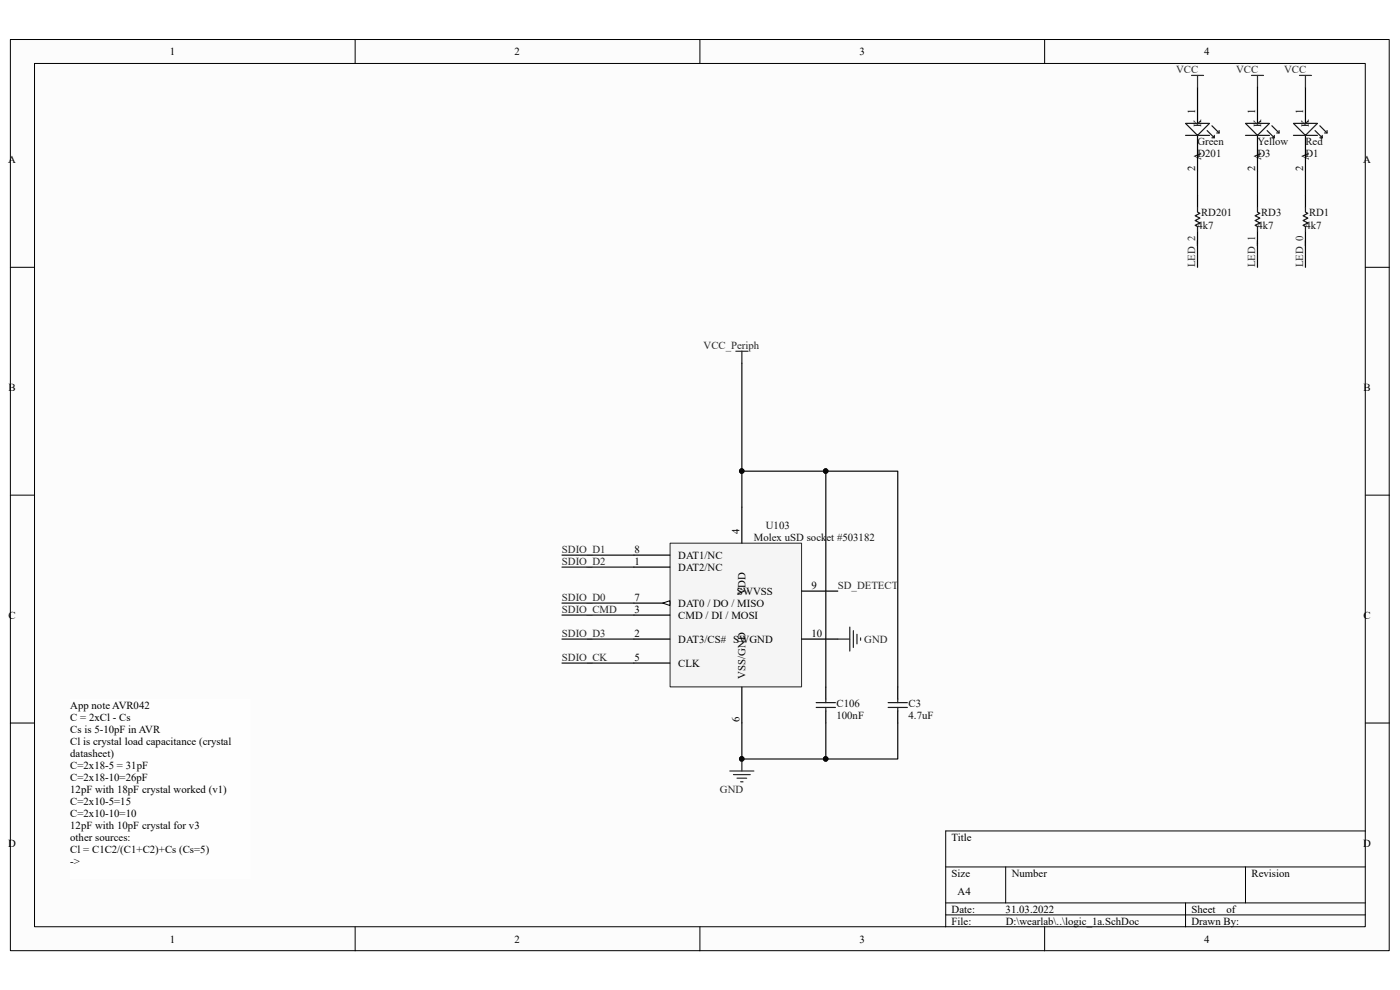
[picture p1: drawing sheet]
<svg xmlns="http://www.w3.org/2000/svg" width="297mm" height="210mm" viewBox="0 0 297 210" stroke-linecap="round" stroke-linejoin="round" font-family="sans-serif">
<path d="M2.2 8.4h292.5v193.3h-292.5z" fill="#fcfcfc"/>
<path d="M2.2 8.4h292.5v193.3h-292.5z" fill="none" stroke="#000" stroke-width=".21"/>
<path d="M7.4 13.5h282.2v183.1h-282.2z" fill="#fcfcfc"/>
<g fill="none" stroke="#000" stroke-width=".21">
<path d="M7.3 13.5h282.3v183.1h-282.3zM75.3 8.4v5.1M148.5 8.4v5.1M221.6 8.4v5.1M2.2 56.7h5.1M289.7 56.7h5.1M2.2 105h5.1M289.7 105h5.1M2.2 153.4h5.1M289.7 153.4h5.1M289.7 176.3h-89.1v20.3M75.3 196.6v5.1"/>
<path d="M148.5 196.6v5.1M200.6 183.9h89.1M200.6 191.5h89.1M200.6 194.1h89.1M213.4 183.9v7.6M221.6 196.6v5.1M251.5 191.5v5.1M264.2 183.9v7.6"/>
</g>
<path d="M265.5 16h2.5M266.8 16v2.5M156.1 74.5h2.6M157.4 74.5v2.6M154.8 163.6h5.1M155.6 164.3h3.6M156.4 165.1h2M157.1 165.8h.5M157.4 161v2.6" fill="none" stroke="#262626" stroke-width=".25"/>
<circle cx="157.4" cy="161" r=".48" fill="#0e0e0e" stroke="#0e0e0e" stroke-width=".21"/>
<path d="M266.8 18.5v7.7M277 18.5v7.7M266.8 28.7v7.7M277 28.7v7.7" fill="none" stroke="#000" stroke-width=".25"/>
<path d="M264.2 26.2h5.1l-2.5 2.5zM264.2 28.7h5.1M268.8 27.7l1.5 1.5v-.5M269.8 26.7l1.6 1.5M269.8 29.2h.5M271.4 27.7v.5h-.6M274.4 26.2h5.1l-2.5 2.5zM274.4 28.7h5.1M279 27.7l1.5 1.5v-.5M280 29.2h.5M280 26.7l1.5 1.5M281.5 27.7v.5h-.5" fill="none" stroke="#1c1c1c" stroke-width=".25"/>
<path d="M142.2 115.3h27.9v30.4h-27.9z" fill="#f5f5f5"/>
<path d="M142.2 115.2h27.9v30.5h-27.9z" fill="none" stroke="#262626" stroke-width=".21"/>
<path d="M134.5 127.9h7.6" fill="none" stroke="#000" stroke-width=".25"/>
<path d="M140.6 127.9l1.5-.5v1z" fill="#fcfcfc"/>
<path d="M140.6 127.9l1.5-.5v1z" fill="none" stroke="#000" stroke-width=".21"/>
<path d="M134.5 117.8h7.6M157.4 107.6v7.6M134.5 120.3h7.6M134.5 135.6h7.6M134.5 130.5h7.6M170.1 135.6h7.6M170.1 125.4h7.6M134.5 140.7h7.6M157.4 145.7v7.7M175.2 145.7v2.6M175.2 150.8v2.6" fill="none" stroke="#000" stroke-width=".25"/>
<path d="M173.2 150.1h4M173.2 149.1h4M175.2 148.3v.8M175.2 150.1v.7" fill="none" stroke="#1c1c1c" stroke-width=".25"/>
<path d="M15 148.3h38v38.1h-38z" fill="#fefefe"/>
<path d="M14.9 148.3h38.1v38.1h-38.1z" fill="none" stroke="#fefefe" stroke-width=".21"/>
<path d="M254.1 18.5v7.7M254.1 28.7v7.7M254.1 41.4v2.6M254.1 49.1v2.5M266.8 41.4v2.6M266.8 49.1v2.5M277 41.4v2.6M277 49.1v2.5M190.5 145.7v2.6M190.5 150.8v2.6" fill="none" stroke="#000" stroke-width=".25"/>
<g fill="none" stroke="#1c1c1c" stroke-width=".25">
<path d="M251.5 26.2h5.1l-2.5 2.5zM251.5 28.7h5.1M256.1 27.7l1.5 1.5v-.5M257.1 26.7l1.5 1.5M257.1 29.2h.5M258.6 27.7v.5h-.5M254.1 44v1l.5 .3-1.1 .5 1.1 .5-1.1 .5 1.1 .5-1.1 .5 .6 .3v1M266.8 44v1l.5 .3-1 .5 1 .5-1 .5 1 .5-1 .5 .5 .3v1M277 44v1l.5 .3-1.1 .5 1.1 .5-1.1 .5 1.1 .5-1.1 .5 .6 .3v1M188.4 150.1h4.1M188.4 149.1h4.1M190.5 148.3v.8"/>
<path d="M190.5 150.1v.7"/>
</g>
<path d="M252.8 16h2.5M254.1 16v2.5M275.7 16h2.5M277 16v2.5M177.7 135.6h2.6M180.3 133v5.1M181 133.8v3.6M181.8 134.6v2M182.6 135.3v.5" fill="none" stroke="#262626" stroke-width=".25"/>
<g fill="none" stroke="#0e0e0e" stroke-width=".25">
<path d="M254.1 36.4v5M266.8 36.4v5M277 36.4v5M254.1 51.6v5.1M266.8 51.6v5.1M277 51.6v5.1M157.4 77.1v22.9h17.8v45.7M157.4 100v7.6M175.2 100h15.3v45.7M119.2 117.8h15.3M119.2 130.5h15.3M119.2 127.9h15.3"/>
<path d="M119.2 120.3h15.3M119.2 135.6h15.3M119.2 140.7h15.3M157.4 153.4v7.6h17.8v-7.6M190.5 153.4v7.6h-15.3"/>
</g>
<g fill="#0e0e0e" stroke="#0e0e0e" stroke-width=".21">
<circle cx="175.2" cy="161" r=".48"/>
<circle cx="157.4" cy="161" r=".48"/>
<circle cx="175.2" cy="99.9" r=".48"/>
<circle cx="157.4" cy="99.9" r=".48"/>
</g>
<g font-size="2.3">
<text x="36" y="11.7">1</text>
<text x="109.2" y="11.7">2</text>
<text x="182.3" y="11.7">3</text>
<text x="255.4" y="11.7">4</text>
<text x="253.6" y="24.1" transform="rotate(-90 253.6 24.1)">1</text>
<text x="254.8" y="26.9" transform="rotate(-90 254.8 26.9)">K</text>
<text x="266.3" y="24.1" transform="rotate(-90 266.3 24.1)">1</text>
<text x="267.5" y="26.9" transform="rotate(-90 267.5 26.9)">K</text>
<text x="276.4" y="24.1" transform="rotate(-90 276.4 24.1)">1</text>
<text x="277.7" y="26.9" transform="rotate(-90 277.7 26.9)">K</text>
<text x="1.7" y="34.6">A</text>
<text x="254.8" y="34" transform="rotate(-90 254.8 34)">A</text>
<text x="267.5" y="34" transform="rotate(-90 267.5 34)">A</text>
<text x="277.7" y="34" transform="rotate(-90 277.7 34)">A</text>
<text x="289.2" y="34.6">A</text>
<text x="253.6" y="36.2" transform="rotate(-90 253.6 36.2)">2</text>
<text x="266.3" y="36.2" transform="rotate(-90 266.3 36.2)">2</text>
<text x="276.4" y="36.2" transform="rotate(-90 276.4 36.2)">2</text>
<text x="1.8" y="82.9">B</text>
<text x="289.3" y="82.9">B</text>
<text x="156.9" y="113.2" transform="rotate(-90 156.9 113.2)">4</text>
<text x="134.6" y="119.8">1</text>
<text x="134.6" y="117.3">8</text>
<text x="143.9" y="118.5">DAT1/NC</text>
<text x="143.9" y="121.1">DAT2/NC</text>
<text x="172.1" y="124.9">9</text>
<text x="1.8" y="131.3">C</text>
<text x="134.6" y="127.4">7</text>
<text x="134.6" y="130">3</text>
<text x="143.9" y="128.7">DAT0 / DO / MISO</text>
<text x="143.9" y="131.3">CMD / DI / MOSI</text>
<text x="156.3" y="126.2">SWVSS</text>
<text x="158.2" y="126.3" transform="rotate(-90 158.2 126.3)">VDD</text>
<text x="289.3" y="131.3">C</text>
<text x="134.6" y="135.1">2</text>
<text x="143.9" y="136.4">DAT3/CS# SWGND</text>
<text x="172.1" y="135.1">10</text>
<text x="134.6" y="140.2">5</text>
<text x="143.9" y="141.4">CLK</text>
<text x="158.2" y="144" transform="rotate(-90 158.2 144)">VSS/GND</text>
<text x="14.9" y="150.3">App note AVR042</text>
<text x="14.9" y="152.9">C = 2xCl - Cs</text>
<text x="14.9" y="155.4">Cs is 5-10pF in AVR</text>
<text x="156.9" y="153.2" transform="rotate(-90 156.9 153.2)">6</text>
<text x="14.9" y="158">Cl is crystal load capacitance (crystal</text>
<text x="14.9" y="160.5">datasheet)</text>
<text x="14.9" y="163.1">C=2x18-5 = 31pF</text>
<text x="14.9" y="165.6">C=2x18-10=26pF</text>
<text x="14.9" y="168.1">12pF with 18pF crystal worked (v1)</text>
<text x="14.9" y="170.7">C=2x10-5=15</text>
<text x="14.9" y="173.2">C=2x10-10=10</text>
<text x="1.7" y="179.6">D</text>
<text x="14.9" y="175.8">12pF with 10pF crystal for v3</text>
<text x="14.9" y="178.3">other sources:</text>
<text x="201.9" y="178.3">Title</text>
<text x="289.2" y="179.6">D</text>
<text x="14.9" y="180.8">Cl = C1C2/(C1+C2)+Cs (Cs=5)</text>
<text x="14.9" y="183.4">-&gt;</text>
<text x="201.9" y="186">Size</text>
<text x="214.6" y="186">Number</text>
<text x="265.5" y="186">Revision</text>
<text x="203.2" y="189.8">A4</text>
<text x="201.9" y="193.6">Date:</text>
<text x="201.9" y="196.1">File:</text>
<text x="213.3" y="193.6">31.03.2022</text>
<text x="213.4" y="196.1">D:\wearlab\..\logic_1a.SchDoc</text>
<text x="252.8" y="196.1">Drawn By:</text>
<text x="252.8" y="193.6">Sheet</text>
<text x="260.2" y="193.6">of</text>
<text x="36" y="199.9">1</text>
<text x="109.2" y="199.9">2</text>
<text x="182.3" y="199.9">3</text>
<text x="255.4" y="199.9">4</text>
</g>
<g font-size="2.3" fill="#262626">
<text x="249.5" y="15.5">VCC</text>
<text x="262.3" y="15.5">VCC</text>
<text x="272.4" y="15.5">VCC</text>
<text x="253.6" y="56.7" transform="rotate(-90 253.6 56.7)">LED_2</text>
<text x="266.3" y="56.7" transform="rotate(-90 266.3 56.7)">LED_1</text>
<text x="276.4" y="56.7" transform="rotate(-90 276.4 56.7)">LED_0</text>
<text x="149.3" y="74">VCC_Periph</text>
<text x="119.2" y="117.3">SDIO_D1</text>
<text x="119.2" y="119.8">SDIO_D2</text>
<text x="177.8" y="124.9">SD_DETECT</text>
<text x="119.2" y="127.4">SDIO_D0</text>
<text x="119.2" y="130">SDIO_CMD</text>
<text x="119.2" y="135.1">SDIO_D3</text>
<text x="183.3" y="136.4">GND</text>
<text x="119.2" y="140.2">SDIO_CK</text>
<text x="152.7" y="168.1">GND</text>
</g>
<g font-size="2.3" fill="#0e0e0e">
<text x="254" y="33.3">D201</text>
<text x="254" y="30.8">Green</text>
<text x="266.8" y="33.3">D3</text>
<text x="266.8" y="30.8">Yellow</text>
<text x="276.9" y="33.3">D1</text>
<text x="276.9" y="30.8">Red</text>
<text x="254.8" y="45.8">RD201</text>
<text x="267.5" y="45.8">RD3</text>
<text x="277.7" y="45.8">RD1</text>
<text x="254" y="48.6">4k7</text>
<text x="266.8" y="48.6">4k7</text>
<text x="276.9" y="48.6">4k7</text>
<text x="162.5" y="112.2">U103</text>
<text x="159.9" y="114.7">Molex uSD socket #503182</text>
<text x="177.5" y="150.1">C106</text>
<text x="177.5" y="152.6">100nF</text>
<text x="192.7" y="150.1">C3</text>
<text x="192.7" y="152.6">4.7uF</text>
</g>
</svg>
